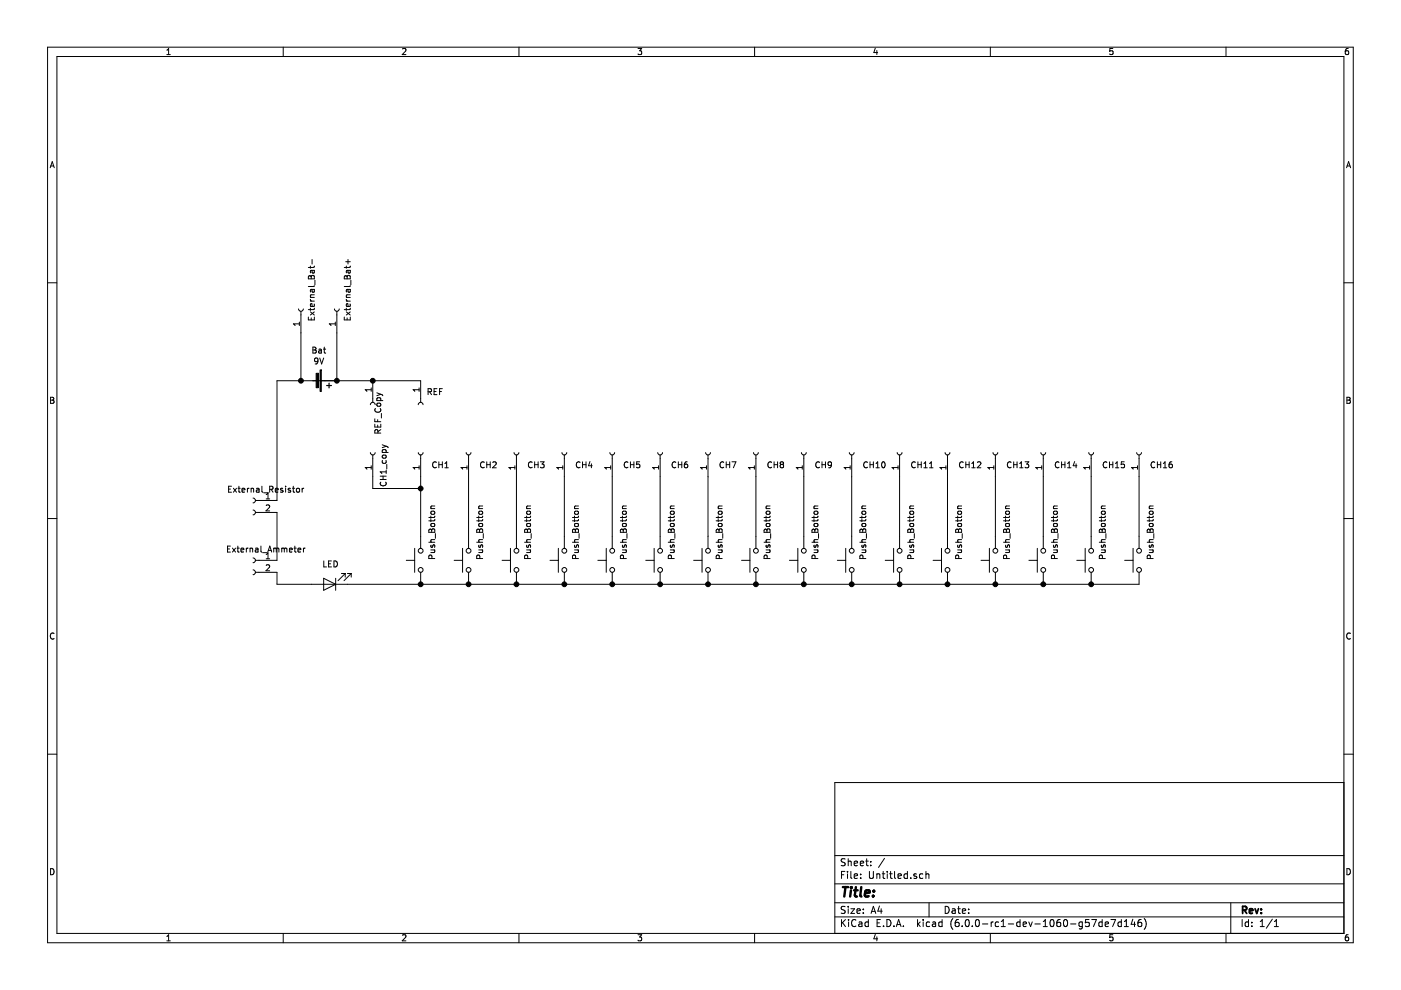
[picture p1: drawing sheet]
EESchema Schematic File Version 4
EELAYER 29 0
EELAYER END
$Descr A4 11693 8268
encoding utf-8
Sheet 1 1
Title ""
Date ""
Rev ""
Comp ""
Comment1 ""
Comment2 ""
Comment3 ""
Comment4 ""
$EndDescr
$Comp
L Device:Battery_Cell Bat
U 1 1
P 2610 3180
F 0 "Bat" V 2355 3230 50  0000 C CNN
F 1 "9V" V 2446 3230 50  0000 C CNN
F 2 "" V 2610 3240 50  0001 C CNN
F 3 "~" V 2610 3240 50  0001 C CNN
	1    2610 3180
	0    1    1    0   
$EndComp
$Comp
L Connector:Conn_01x02_Female External_Resistor
U 1 1
P 2110 4180
F 0 "External_Resistor" H 2002 4273 50  0000 C CNN
F 1 "Conn_01x02_Female" H 2002 4274 50  0001 R CNN
F 2 "" H 2110 4180 50  0001 C CNN
F 3 "~" H 2110 4180 50  0001 C CNN
	1    2110 4180
	-1   0    0    -1  
$EndComp
$Comp
L Connector:Conn_01x02_Female External_Ammeter
U 1 1
P 2110 4680
F 0 "External_Ammeter" H 2002 4773 50  0000 C CNN
F 1 "Conn_01x02_Female" H 2002 4774 50  0001 C CNN
F 2 "" H 2110 4680 50  0001 C CNN
F 3 "~" H 2110 4680 50  0001 C CNN
	1    2110 4680
	-1   0    0    -1  
$EndComp
Wire Wire Line
	2310 4680 2310 4280
$Comp
L Device:LED Led
U 1 1
P 2750 4880
F 0 "Led" H 2743 4625 50  0001 C CNN
F 1 "LED" H 2743 4716 50  0000 C CNN
F 2 "" H 2750 4880 50  0001 C CNN
F 3 "~" H 2750 4880 50  0001 C CNN
	1    2750 4880
	-1   0    0    1   
$EndComp
Wire Wire Line
	2310 4780 2310 4880
Wire Wire Line
	2310 4880 2600 4880
$Comp
L Connector:Conn_01x01_Female CH1
U 1 1
P 3510 3780
F 0 "CH1" V 3402 3692 50  0000 R CNN
F 1 "Ch1" V 3357 3692 50  0001 R CNN
F 2 "" H 3510 3780 50  0001 C CNN
F 3 "~" H 3510 3780 50  0001 C CNN
	1    3510 3780
	0    -1   -1   0   
$EndComp
Wire Wire Line
	3510 4480 3510 4080
$Comp
L Connector:Conn_01x01_Female CH2
U 1 1
P 3910 3780
F 0 "CH2" V 3802 3692 50  0000 R CNN
F 1 "Ch1" V 3757 3692 50  0001 R CNN
F 2 "" H 3910 3780 50  0001 C CNN
F 3 "~" H 3910 3780 50  0001 C CNN
	1    3910 3780
	0    -1   -1   0   
$EndComp
Wire Wire Line
	3910 4480 3910 3980
$Comp
L Connector:Conn_01x01_Female CH3
U 1 1
P 4310 3780
F 0 "CH3" V 4202 3692 50  0000 R CNN
F 1 "Ch1" V 4157 3692 50  0001 R CNN
F 2 "" H 4310 3780 50  0001 C CNN
F 3 "~" H 4310 3780 50  0001 C CNN
	1    4310 3780
	0    -1   -1   0   
$EndComp
Wire Wire Line
	4310 4480 4310 3980
$Comp
L Connector:Conn_01x01_Female CH4
U 1 1
P 4710 3780
F 0 "CH4" V 4602 3692 50  0000 R CNN
F 1 "Ch1" V 4557 3692 50  0001 R CNN
F 2 "" H 4710 3780 50  0001 C CNN
F 3 "~" H 4710 3780 50  0001 C CNN
	1    4710 3780
	0    -1   -1   0   
$EndComp
Wire Wire Line
	4710 4480 4710 3980
$Comp
L Connector:Conn_01x01_Female CH5
U 1 1
P 5110 3780
F 0 "CH5" V 5002 3692 50  0000 R CNN
F 1 "Ch1" V 4957 3692 50  0001 R CNN
F 2 "" H 5110 3780 50  0001 C CNN
F 3 "~" H 5110 3780 50  0001 C CNN
	1    5110 3780
	0    -1   -1   0   
$EndComp
Wire Wire Line
	5110 4480 5110 3980
$Comp
L Connector:Conn_01x01_Female CH6
U 1 1
P 5510 3780
F 0 "CH6" V 5402 3692 50  0000 R CNN
F 1 "Ch1" V 5357 3692 50  0001 R CNN
F 2 "" H 5510 3780 50  0001 C CNN
F 3 "~" H 5510 3780 50  0001 C CNN
	1    5510 3780
	0    -1   -1   0   
$EndComp
Wire Wire Line
	5510 4480 5510 3980
$Comp
L Connector:Conn_01x01_Female CH7
U 1 1
P 5910 3780
F 0 "CH7" V 5802 3692 50  0000 R CNN
F 1 "Ch1" V 5757 3692 50  0001 R CNN
F 2 "" H 5910 3780 50  0001 C CNN
F 3 "~" H 5910 3780 50  0001 C CNN
	1    5910 3780
	0    -1   -1   0   
$EndComp
Wire Wire Line
	5910 4480 5910 3980
$Comp
L Connector:Conn_01x01_Female CH8
U 1 1
P 6310 3780
F 0 "CH8" V 6202 3692 50  0000 R CNN
F 1 "Ch1" V 6157 3692 50  0001 R CNN
F 2 "" H 6310 3780 50  0001 C CNN
F 3 "~" H 6310 3780 50  0001 C CNN
	1    6310 3780
	0    -1   -1   0   
$EndComp
Wire Wire Line
	6310 4480 6310 3980
$Comp
L Connector:Conn_01x01_Female CH9
U 1 1
P 6710 3780
F 0 "CH9" V 6602 3692 50  0000 R CNN
F 1 "Ch1" V 6557 3692 50  0001 R CNN
F 2 "" H 6710 3780 50  0001 C CNN
F 3 "~" H 6710 3780 50  0001 C CNN
	1    6710 3780
	0    -1   -1   0   
$EndComp
Wire Wire Line
	6710 4480 6710 3980
$Comp
L Connector:Conn_01x01_Female CH10
U 1 1
P 7110 3780
F 0 "CH10" V 7002 3692 50  0000 R CNN
F 1 "Ch1" V 6957 3692 50  0001 R CNN
F 2 "" H 7110 3780 50  0001 C CNN
F 3 "~" H 7110 3780 50  0001 C CNN
	1    7110 3780
	0    -1   -1   0   
$EndComp
Wire Wire Line
	7110 4480 7110 3980
$Comp
L Connector:Conn_01x01_Female CH11
U 1 1
P 7510 3780
F 0 "CH11" V 7402 3692 50  0000 R CNN
F 1 "Ch1" V 7357 3692 50  0001 R CNN
F 2 "" H 7510 3780 50  0001 C CNN
F 3 "~" H 7510 3780 50  0001 C CNN
	1    7510 3780
	0    -1   -1   0   
$EndComp
Wire Wire Line
	7510 4480 7510 3980
$Comp
L Connector:Conn_01x01_Female CH12
U 1 1
P 7910 3780
F 0 "CH12" V 7802 3692 50  0000 R CNN
F 1 "Ch1" V 7757 3692 50  0001 R CNN
F 2 "" H 7910 3780 50  0001 C CNN
F 3 "~" H 7910 3780 50  0001 C CNN
	1    7910 3780
	0    -1   -1   0   
$EndComp
Wire Wire Line
	7910 4480 7910 3980
$Comp
L Connector:Conn_01x01_Female CH13
U 1 1
P 8310 3780
F 0 "CH13" V 8202 3692 50  0000 R CNN
F 1 "Ch1" V 8157 3692 50  0001 R CNN
F 2 "" H 8310 3780 50  0001 C CNN
F 3 "~" H 8310 3780 50  0001 C CNN
	1    8310 3780
	0    -1   -1   0   
$EndComp
Wire Wire Line
	8310 4480 8310 3980
$Comp
L Connector:Conn_01x01_Female CH14
U 1 1
P 8710 3780
F 0 "CH14" V 8602 3692 50  0000 R CNN
F 1 "Ch1" V 8557 3692 50  0001 R CNN
F 2 "" H 8710 3780 50  0001 C CNN
F 3 "~" H 8710 3780 50  0001 C CNN
	1    8710 3780
	0    -1   -1   0   
$EndComp
Wire Wire Line
	8710 4480 8710 3980
$Comp
L Connector:Conn_01x01_Female CH15
U 1 1
P 9110 3780
F 0 "CH15" V 9002 3692 50  0000 R CNN
F 1 "Ch1" V 8957 3692 50  0001 R CNN
F 2 "" H 9110 3780 50  0001 C CNN
F 3 "~" H 9110 3780 50  0001 C CNN
	1    9110 3780
	0    -1   -1   0   
$EndComp
Wire Wire Line
	9110 4480 9110 3980
$Comp
L Connector:Conn_01x01_Female CH16
U 1 1
P 9510 3780
F 0 "CH16" V 9402 3692 50  0000 R CNN
F 1 "Ch1" V 9357 3692 50  0001 R CNN
F 2 "" H 9510 3780 50  0001 C CNN
F 3 "~" H 9510 3780 50  0001 C CNN
	1    9510 3780
	0    -1   -1   0   
$EndComp
Wire Wire Line
	9510 4480 9510 3980
$Comp
L Connector:Conn_01x01_Female REF
U 1 1
P 3510 3380
F 0 "REF" V 3402 3428 50  0000 L CNN
F 1 "Ch1" V 3357 3292 50  0001 R CNN
F 2 "" H 3510 3380 50  0001 C CNN
F 3 "~" H 3510 3380 50  0001 C CNN
	1    3510 3380
	0    1    1    0   
$EndComp
$Comp
L Switch:SW_Push Push_Botton?
U 1 1
P 6710 4680
F 0 "Push_Botton?" H 6710 4495 50  0001 C CNN
F 1 "Push_Botton" H 6710 4586 50  0000 L CNN
F 2 "" H 6710 4880 50  0001 C CNN
F 3 "" H 6710 4880 50  0001 C CNN
	1    6710 4680
	0    -1   -1   0   
$EndComp
$Comp
L Switch:SW_Push Push_Botton?
U 1 1
P 6310 4680
F 0 "Push_Botton?" H 6310 4495 50  0001 C CNN
F 1 "Push_Botton" H 6310 4586 50  0000 L CNN
F 2 "" H 6310 4880 50  0001 C CNN
F 3 "" H 6310 4880 50  0001 C CNN
	1    6310 4680
	0    -1   -1   0   
$EndComp
Connection ~ 6710 4880
Wire Wire Line
	6310 4880 6710 4880
Connection ~ 6310 4880
$Comp
L Switch:SW_Push Push_Botton?
U 1 1
P 9510 4680
F 0 "Push_Botton?" H 9510 4495 50  0001 C CNN
F 1 "Push_Botton" H 9510 4586 50  0000 L CNN
F 2 "" H 9510 4880 50  0001 C CNN
F 3 "" H 9510 4880 50  0001 C CNN
	1    9510 4680
	0    -1   -1   0   
$EndComp
$Comp
L Switch:SW_Push Push_Botton?
U 1 1
P 9110 4680
F 0 "Push_Botton?" H 9110 4495 50  0001 C CNN
F 1 "Push_Botton" H 9110 4586 50  0000 L CNN
F 2 "" H 9110 4880 50  0001 C CNN
F 3 "" H 9110 4880 50  0001 C CNN
	1    9110 4680
	0    -1   -1   0   
$EndComp
$Comp
L Switch:SW_Push Push_Botton?
U 1 1
P 8710 4680
F 0 "Push_Botton?" H 8710 4495 50  0001 C CNN
F 1 "Push_Botton" H 8710 4586 50  0000 L CNN
F 2 "" H 8710 4880 50  0001 C CNN
F 3 "" H 8710 4880 50  0001 C CNN
	1    8710 4680
	0    -1   -1   0   
$EndComp
$Comp
L Switch:SW_Push Push_Botton?
U 1 1
P 8310 4680
F 0 "Push_Botton?" H 8310 4495 50  0001 C CNN
F 1 "Push_Botton" H 8310 4586 50  0000 L CNN
F 2 "" H 8310 4880 50  0001 C CNN
F 3 "" H 8310 4880 50  0001 C CNN
	1    8310 4680
	0    -1   -1   0   
$EndComp
$Comp
L Switch:SW_Push Push_Botton?
U 1 1
P 7910 4680
F 0 "Push_Botton?" H 7910 4495 50  0001 C CNN
F 1 "Push_Botton" H 7910 4586 50  0000 L CNN
F 2 "" H 7910 4880 50  0001 C CNN
F 3 "" H 7910 4880 50  0001 C CNN
	1    7910 4680
	0    -1   -1   0   
$EndComp
$Comp
L Switch:SW_Push Push_Botton?
U 1 1
P 7510 4680
F 0 "Push_Botton?" H 7510 4495 50  0001 C CNN
F 1 "Push_Botton" H 7510 4586 50  0000 L CNN
F 2 "" H 7510 4880 50  0001 C CNN
F 3 "" H 7510 4880 50  0001 C CNN
	1    7510 4680
	0    -1   -1   0   
$EndComp
$Comp
L Switch:SW_Push Push_Botton?
U 1 1
P 7110 4680
F 0 "Push_Botton?" H 7110 4495 50  0001 C CNN
F 1 "Push_Botton" H 7110 4586 50  0000 L CNN
F 2 "" H 7110 4880 50  0001 C CNN
F 3 "" H 7110 4880 50  0001 C CNN
	1    7110 4680
	0    -1   -1   0   
$EndComp
Wire Wire Line
	9110 4880 9510 4880
Connection ~ 9110 4880
Connection ~ 8710 4880
Wire Wire Line
	8710 4880 9110 4880
Wire Wire Line
	8310 4880 8710 4880
Connection ~ 8310 4880
Connection ~ 7910 4880
Wire Wire Line
	7910 4880 8310 4880
Wire Wire Line
	7510 4880 7910 4880
Connection ~ 7510 4880
Connection ~ 7110 4880
Wire Wire Line
	7110 4880 7510 4880
Wire Wire Line
	6710 4880 7110 4880
$Comp
L Switch:SW_Push Push_Botton?
U 1 1
P 5910 4680
F 0 "Push_Botton?" H 5910 4495 50  0001 C CNN
F 1 "Push_Botton" H 5910 4586 50  0000 L CNN
F 2 "" H 5910 4880 50  0001 C CNN
F 3 "" H 5910 4880 50  0001 C CNN
	1    5910 4680
	0    -1   -1   0   
$EndComp
$Comp
L Switch:SW_Push Push_Botton?
U 1 1
P 5510 4680
F 0 "Push_Botton?" H 5510 4495 50  0001 C CNN
F 1 "Push_Botton" H 5510 4586 50  0000 L CNN
F 2 "" H 5510 4880 50  0001 C CNN
F 3 "" H 5510 4880 50  0001 C CNN
	1    5510 4680
	0    -1   -1   0   
$EndComp
$Comp
L Switch:SW_Push Push_Botton?
U 1 1
P 5110 4680
F 0 "Push_Botton?" H 5110 4495 50  0001 C CNN
F 1 "Push_Botton" H 5110 4586 50  0000 L CNN
F 2 "" H 5110 4880 50  0001 C CNN
F 3 "" H 5110 4880 50  0001 C CNN
	1    5110 4680
	0    -1   -1   0   
$EndComp
$Comp
L Switch:SW_Push Push_Botton?
U 1 1
P 4710 4680
F 0 "Push_Botton?" H 4710 4495 50  0001 C CNN
F 1 "Push_Botton" H 4710 4586 50  0000 L CNN
F 2 "" H 4710 4880 50  0001 C CNN
F 3 "" H 4710 4880 50  0001 C CNN
	1    4710 4680
	0    -1   -1   0   
$EndComp
$Comp
L Switch:SW_Push Push_Botton?
U 1 1
P 4310 4680
F 0 "Push_Botton?" H 4310 4495 50  0001 C CNN
F 1 "Push_Botton" H 4310 4586 50  0000 L CNN
F 2 "" H 4310 4880 50  0001 C CNN
F 3 "" H 4310 4880 50  0001 C CNN
	1    4310 4680
	0    -1   -1   0   
$EndComp
$Comp
L Switch:SW_Push Push_Botton?
U 1 1
P 3910 4680
F 0 "Push_Botton?" H 3910 4495 50  0001 C CNN
F 1 "Push_Botton" H 3910 4586 50  0000 L CNN
F 2 "" H 3910 4880 50  0001 C CNN
F 3 "" H 3910 4880 50  0001 C CNN
	1    3910 4680
	0    -1   -1   0   
$EndComp
$Comp
L Switch:SW_Push Push_Botton
U 1 1
P 3510 4680
F 0 "Push_Botton" H 3510 4495 50  0001 R CNN
F 1 "Push_Botton" H 3510 4586 50  0000 L CNN
F 2 "" H 3510 4880 50  0001 C CNN
F 3 "" H 3510 4880 50  0001 C CNN
	1    3510 4680
	0    -1   -1   0   
$EndComp
Wire Wire Line
	2900 4880 3510 4880
Wire Wire Line
	3510 4880 3910 4880
Connection ~ 3510 4880
Connection ~ 3910 4880
Wire Wire Line
	3910 4880 4310 4880
Wire Wire Line
	4310 4880 4710 4880
Connection ~ 4310 4880
Connection ~ 4710 4880
Wire Wire Line
	4710 4880 5110 4880
Wire Wire Line
	5110 4880 5510 4880
Connection ~ 5110 4880
Connection ~ 5510 4880
Wire Wire Line
	5510 4880 5910 4880
Wire Wire Line
	5910 4880 6310 4880
Connection ~ 5910 4880
$Comp
L Connector:Conn_01x01_Female CH1_copy
U 1 1
P 3110 3780
F 0 "CH1_copy" H 3002 3692 50  0000 C CNN
F 1 "Ch1" V 2957 3692 50  0001 R CNN
F 2 "" H 3110 3780 50  0001 C CNN
F 3 "~" H 3110 3780 50  0001 C CNN
	1    3110 3780
	0    -1   -1   0   
$EndComp
Wire Wire Line
	3110 3980 3110 4080
Wire Wire Line
	3110 4080 3510 4080
Connection ~ 3510 4080
Wire Wire Line
	3510 4080 3510 3980
Wire Wire Line
	2310 3180 2310 4180
$Comp
L Connector:Conn_01x01_Female REF_Copy
U 1 1
P 3110 3380
F 0 "REF_Copy" H 3002 3428 50  0000 L CNN
F 1 "Copy_REF" V 2957 3292 50  0001 R CNN
F 2 "" H 3110 3380 50  0001 C CNN
F 3 "~" H 3110 3380 50  0001 C CNN
	1    3110 3380
	0    1    1    0   
$EndComp
Wire Wire Line
	2610 3180 2810 3180
Wire Wire Line
	3110 3180 3510 3180
Wire Wire Line
	2310 3180 2510 3180
Wire Wire Line
	2810 3180 3110 3180
Connection ~ 2810 3180
Connection ~ 3110 3180
Wire Wire Line
	2510 3180 2510 2780
Connection ~ 2510 3180
Wire Wire Line
	2810 3180 2810 2780
$Comp
L Connector:Conn_01x01_Female External_Bat-
U 1 1
P 2510 2580
F 0 "External_Bat-" H 2402 2492 50  0000 L CNN
F 1 "External_bat-" V 2357 2492 50  0001 R CNN
F 2 "" H 2510 2580 50  0001 C CNN
F 3 "~" H 2510 2580 50  0001 C CNN
	1    2510 2580
	0    -1   -1   0   
$EndComp
$Comp
L Connector:Conn_01x01_Female External_Bat+
U 1 1
P 2810 2580
F 0 "External_Bat+" H 2702 2492 50  0000 L CNN
F 1 "Ch1" V 2657 2492 50  0001 R CNN
F 2 "" H 2810 2580 50  0001 C CNN
F 3 "~" H 2810 2580 50  0001 C CNN
	1    2810 2580
	0    -1   -1   0   
$EndComp
$EndSCHEMATC
